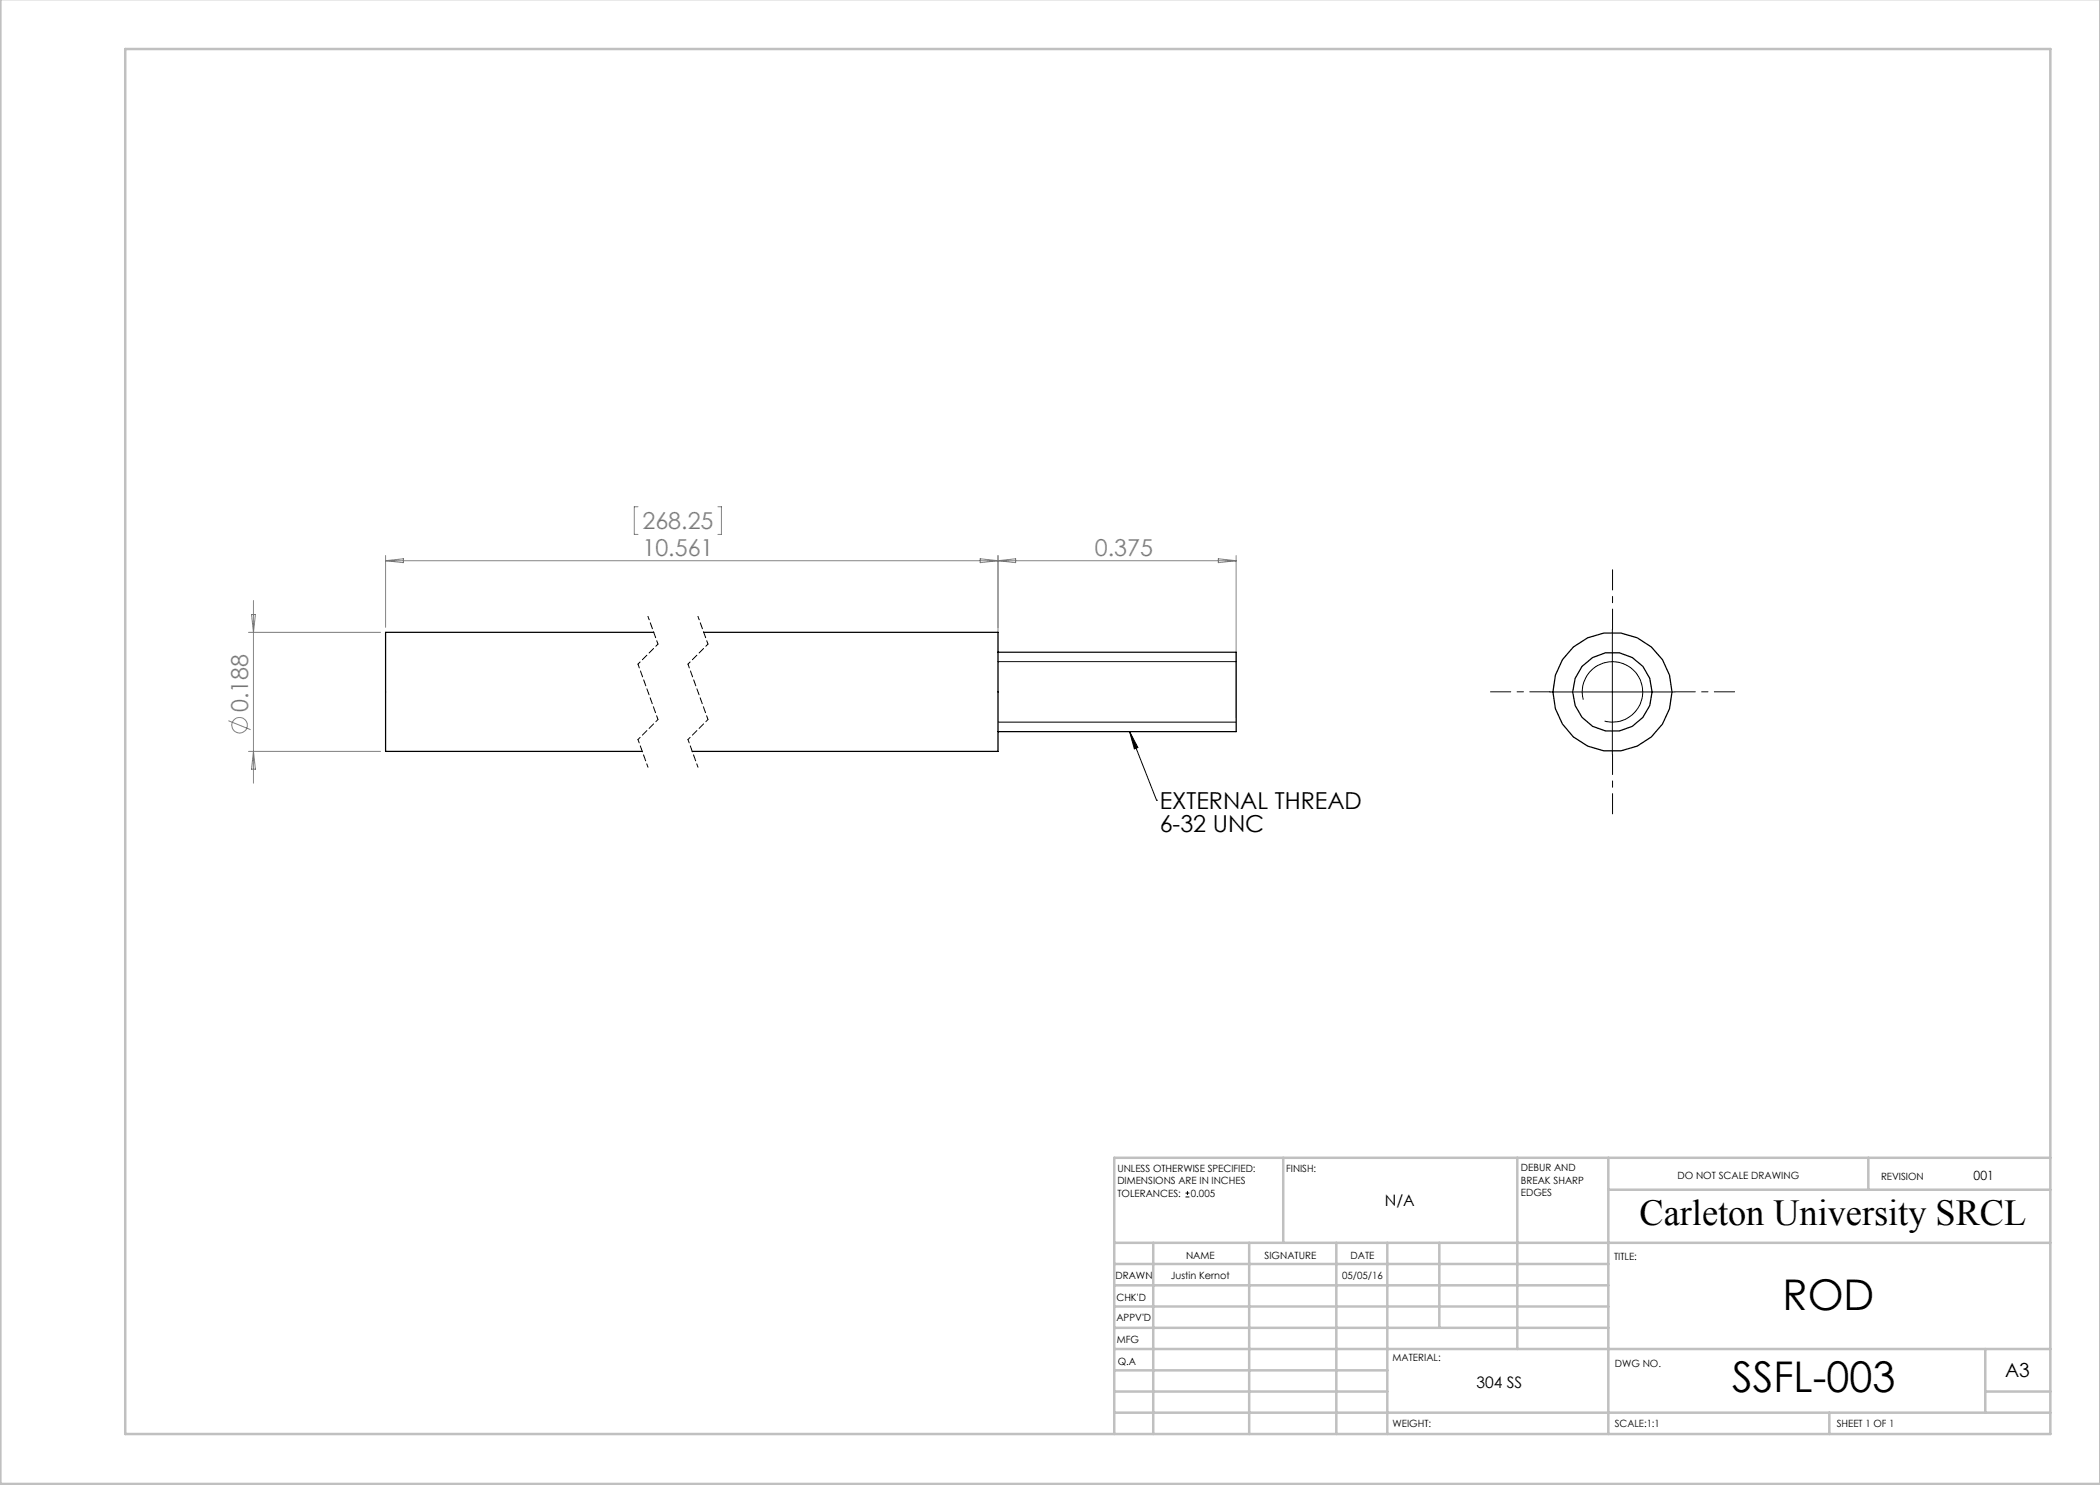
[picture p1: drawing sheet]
<svg xmlns="http://www.w3.org/2000/svg" width="420mm" height="297mm" viewBox="0 0 420 297" stroke-linecap="round" stroke-linejoin="round" font-family="sans-serif">
<g fill="none" stroke="#808080" stroke-width=".2">
<path d="M77.1 111.1v14.4M77.1 112.1l3.6-.3v.7zM127.6 101.3h-.7v5.6h.7M143.6 101.3h.7v5.6h-.7M196 111.8v.7l7.1-.7v.7zM199.6 111.1v32.3M243.7 111.8l3.5 .3-3.5 .4zM247.2 112.1h-170.1M247.2 111.1v32.3M49.7 126.5h26.4M50.3 122.9h.8l-.4 3.6zM50.7 120.1v36.5"/>
<path d="M45.7 144.1l4.4 1.8M49.7 150.3h26.4M50.7 150.3l.4 3.5h-.8z"/>
<circle cx="47.9" cy="145.1" r="1.56"/>
</g>
<path d="M199.6 132.3h47.6M310 138.4h25M316.7 139.9a6 6 0 0 1 5.3-7.5 6 6 0 0 1 6.5 6.5 6 6 0 0 1-7.6 5.3M322.5 125.9v25M199.6 144.4h47.6M225.9 146.3l5.4 13.8M225.9 146.3l1.7 3.2-.7 .3zM231.3 160.1h.1M237.1 239.4h.8M237.1 238.6h.8M237.5 238.2v.8" fill="none" stroke="#000" stroke-width=".2"/>
<path d="M127.6 132.8l4 11.1M129.6 123.3l2 5.5M137.6 132.8l4 11.1M139.6 123.3l2 5.5M127.6 147.9l2 5.5M137.6 147.9l2 5.5" fill="none" stroke="#000" stroke-width=".2" stroke-dasharray="1.3 .6" stroke-dashoffset=".5"/>
<path d="M131.6 128.8l-4 4M141.6 128.8l-4 4M131.6 143.9l-4 4M141.6 143.9l-4 4" fill="none" stroke="#000" stroke-width=".2" stroke-dasharray="1.3 .6" stroke-dashoffset=".7"/>
<g fill="none" stroke="#c0c0c0" stroke-width=".5">
<path d="M.1 -.1v296.9h419.9M25 9.8h385.1v277h-385.1zM256.6 231.6v17M303.5 231.6v38.2M321.7 231.6v55.2M321.7 237.9h88.4M373.7 231.6v6.3M410.1 231.6h-187.3v55.2M222.8 248.6h187.3M222.8 257.1h98.9M222.8 252.8h98.9M230.6 248.6v38.2"/>
<path d="M249.8 248.6v38.2M267.3 248.6v38.2M277.5 248.6v38.2M287.9 248.6v17M222.8 265.6h98.9M222.8 261.3h98.9M222.8 278.3h54.7M222.8 274.1h54.7M222.8 269.8h187.3M397.1 278.3h13M397.1 269.8v12.7M222.8 282.5h187.3"/>
<path d="M365.9 282.5v4.3"/>
</g>
<path d="M310 138.4h-11.9M322.5 125.9v-11.9M335 138.4h11.9M322.5 150.9v11.9" fill="none" stroke="#000" stroke-width=".2" stroke-dasharray="15.2 1.3 1.3 1.3" stroke-dashoffset="11.2"/>
<path d="M225.9 146.3l1.7 3.2-.7 .3z" fill="#000"/>
<g fill="none" stroke="#000" stroke-width=".25">
<path d="M130.7 126.5h-53.6v23.8h51.3M140.7 126.5h58.9v23.8h-61.2M199.6 130.5h47.6v15.8h-47.6"/>
<circle cx="322.5" cy="138.4" r="7.9"/>
<circle cx="322.5" cy="138.4" r="11.9"/>
</g>
<g font-size="8.5">
<text x="356.5" y="262.1">ROD</text>
<text x="346.5" y="278.5">SSFL-003</text>
</g>
<text font-size="7.3" x="327.9" y="244.9">Carleton University SRCL</text>
<g font-size="4.7" fill="#808080">
<text x="128.5" y="105.9">268.25</text>
<text x="128.5" y="111.1">10.561</text>
<text x="219" y="111.1">0.375</text>
<text x="49.6" y="142.5" transform="rotate(-90 49.6 142.5)">0.188</text>
</g>
<g font-size="4.7">
<text x="231.9" y="161.9">EXTERNAL THREAD</text>
<text x="231.9" y="166.4">6-32 UNC</text>
</g>
<text font-size="3.9" x="401" y="275.4">A3</text>
<g font-size="3.2">
<text x="277" y="241.2">N/A</text>
<text x="295.3" y="277.7">304 SS</text>
</g>
<text font-size="2.5" x="394.7" y="235.9">001</text>
<g font-size="2">
<text x="223.5" y="234.4">UNLESS OTHERWISE SPECIFIED:</text>
<text x="223.5" y="236.9">DIMENSIONS ARE IN INCHES</text>
<text x="223.5" y="239.4">TOLERANCES:</text>
<text x="238.2" y="239.4">0.005</text>
<text x="257.2" y="234.4">FINISH:</text>
<text x="304.2" y="234.3">DEBUR AND</text>
<text x="304.2" y="236.8">BREAK SHARP</text>
<text x="304.2" y="239.3">EDGES</text>
<text x="335.5" y="235.8">DO NOT SCALE DRAWING</text>
<text x="376.2" y="236">REVISION</text>
<text x="237.2" y="251.8">NAME</text>
<text x="252.9" y="251.7">SIGNATURE</text>
<text x="270.1" y="251.7">DATE</text>
<text x="223.1" y="255.9">DRAWN</text>
<text x="234.2" y="255.9">Justin Kernot</text>
<text x="268.4" y="255.7">05/05/16</text>
<text x="322.8" y="252">TITLE:</text>
<text x="223.3" y="260.1">CHK'D</text>
<text x="223.3" y="264.2">APPV'D</text>
<text x="223.3" y="268.6">MFG</text>
<text x="223.5" y="272.9">Q.A</text>
<text x="278.5" y="272.3">MATERIAL:</text>
<text x="323" y="273.4">DWG NO.</text>
<text x="278.5" y="285.3">WEIGHT:</text>
<text x="323" y="285.4">SCALE:1:1</text>
<text x="367.4" y="285.4">SHEET 1 OF 1</text>
</g>
</svg>
